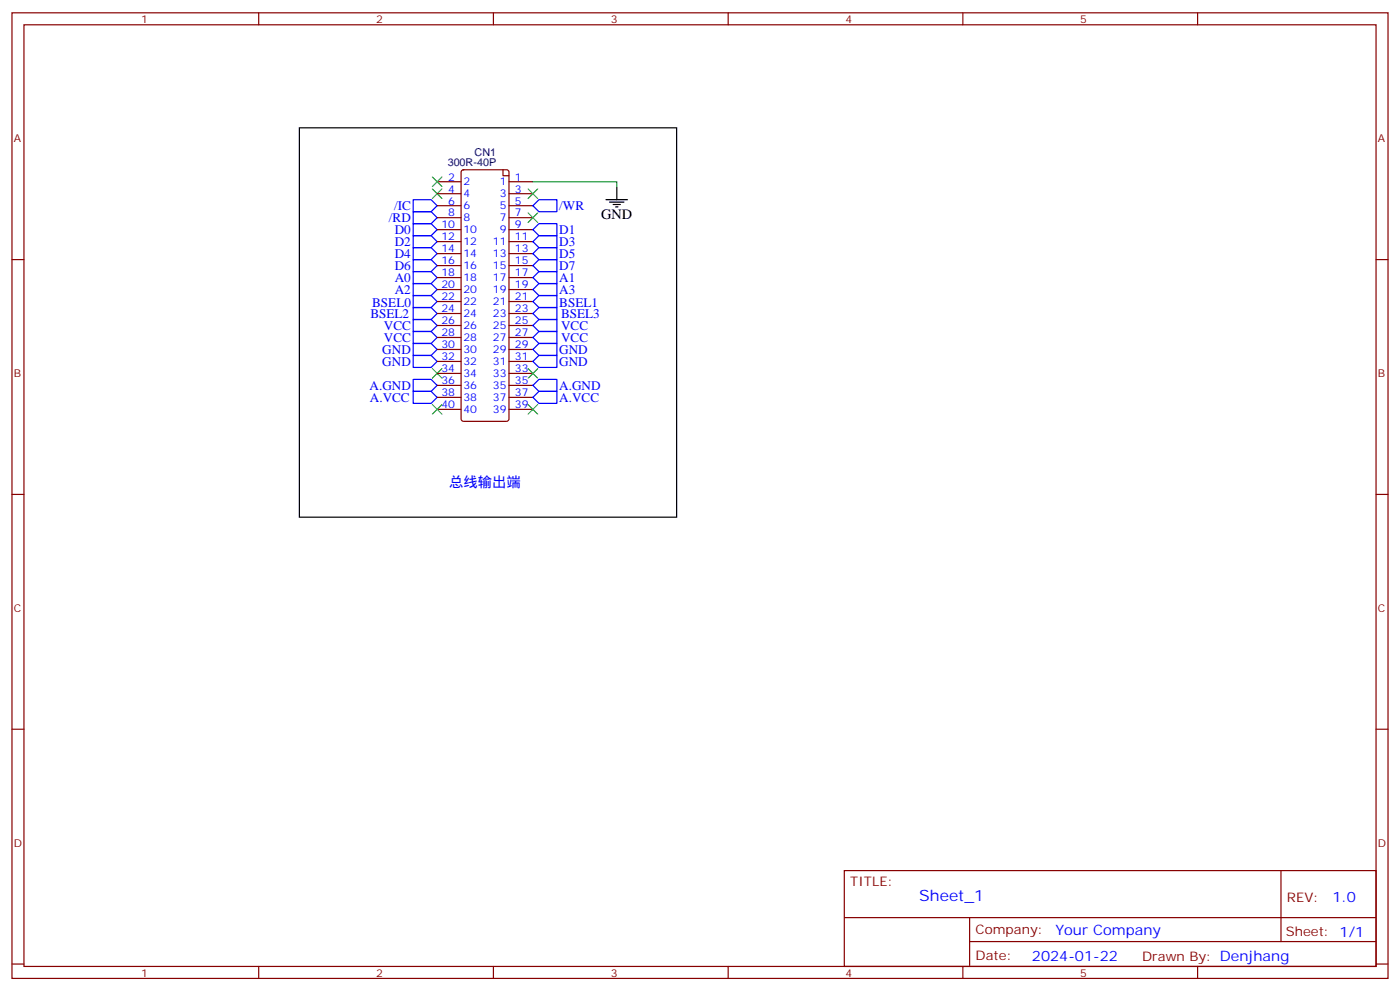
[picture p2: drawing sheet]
<svg xmlns="http://www.w3.org/2000/svg" width="412mm" height="292mm" viewBox="0 0 412 292" stroke-linecap="round" stroke-linejoin="round" font-family="sans-serif">
<g fill="none" stroke="#870000" stroke-width=".35">
<path d="M3.5 3.8h405.4v284.3h-405.4zM7.1 7.3h398.2v277.3h-398.2zM76.2 3.8v3.5M145.3 3.8v3.5M214.5 3.8v3.5M283.6 3.8v3.5M352.8 3.8v3.5M128.8 53.5h7M128.8 57h7M136.1 50.2l.4-.2h12.7l.5 .2 .2 .5v72.7l-.2 .5-.5 .2h-12.7l-.5-.3-.2-.4v-72.7zM148.2 50v1.8h1.7M149.9 53.5h7.1"/>
<path d="M149.9 57h7.1M3.5 76.4h3.6M128.8 60.6h7M128.8 64.1h7M128.8 67.6h7M128.8 71.2h7M128.8 74.7h7M128.8 78.2h7M149.9 60.6h7.1M149.9 64.1h7.1M149.9 67.6h7.1M149.9 71.2h7.1"/>
<path d="M149.9 74.7h7.1M149.9 78.2h7.1M405.3 76.4h3.6M128.8 81.7h7M128.8 85.3h7M128.8 88.8h7M128.8 92.3h7M128.8 95.8h7M128.8 99.4h7M149.9 81.7h7.1M149.9 85.3h7.1M149.9 88.8h7.1"/>
<path d="M149.9 92.3h7.1M149.9 95.8h7.1M149.9 99.4h7.1M128.8 102.9h7M128.8 106.4h7M128.8 110h7M128.8 113.5h7M128.8 117h7M149.9 102.9h7.1M149.9 106.4h7.1M149.9 110h7.1M149.9 113.5h7.1"/>
<path d="M149.9 117h7.1M128.8 120.5h7M149.9 120.5h7.1M3.5 145.6h3.6M405.3 145.6h3.6M3.5 214.7h3.6M405.3 214.7h3.6M248.7 256.4h156.6v28.2h-156.6zM377.3 256.4v20.9M248.7 270.2h156.5M285.6 277.3h119.6M285.6 270.2v14.1"/>
<path d="M3.5 283.9h3.6M76.2 284.6v3.5M145.3 284.6v3.5M214.5 284.6v3.5M283.6 284.6v3.5M352.8 284.6v3.5M405.3 283.9h3.6"/>
</g>
<g fill="none" stroke="#00f" stroke-width=".35">
<path d="M121.7 58.8h5.3l1.8 1.8-1.8 1.7h-5.3zM158.7 58.8h5.3v3.5h-5.3l-1.7-1.7zM121.7 62.3h5.3l1.8 1.8-1.8 1.8h-5.3zM121.7 65.9h5.3l1.8 1.7-1.8 1.8h-5.3zM121.7 69.4h5.3l1.8 1.8-1.8 1.7h-5.3zM121.7 72.9h5.3l1.8 1.8-1.8 1.7h-5.3zM121.7 76.4h5.3l1.8 1.8-1.8 1.8h-5.3zM121.7 80h5.3l1.8 1.7-1.8 1.8h-5.3zM158.7 80h5.3v3.5h-5.3l-1.7-1.8zM158.7 76.4h5.3v3.6h-5.3l-1.7-1.8zM158.7 72.9h5.3v3.5h-5.3l-1.7-1.7zM158.7 69.4h5.3v3.5h-5.3l-1.7-1.7z"/>
<path d="M158.7 65.9h5.3v3.5h-5.3l-1.7-1.8zM121.7 97.6h5.3l1.8 1.8-1.8 1.7h-5.3zM121.7 94.1h5.3l1.8 1.7-1.8 1.8h-5.3zM121.7 83.5h5.3l1.8 1.8-1.8 1.7h-5.3zM121.7 90.6h5.3l1.8 1.7-1.8 1.8h-5.3zM121.7 87h5.3l1.8 1.8-1.8 1.8h-5.3zM157 92.3l1.7-1.7h5.3v3.5h-5.3zM158.7 87h5.3v3.6h-5.3l-1.7-1.8zM158.7 83.5h5.3v3.5h-5.3l-1.7-1.7zM158.7 94.1h5.3v3.5h-5.3l-1.7-1.8zM158.7 97.6h5.3v3.5h-5.3l-1.7-1.7zM121.7 104.7h5.3l1.8 1.7-1.8 1.8h-5.3z"/>
<path d="M121.7 101.1h5.3l1.8 1.8-1.8 1.8h-5.3zM121.7 111.7h5.3l1.8 1.8-1.8 1.8h-5.3zM121.7 115.3h5.3l1.8 1.7-1.8 1.8h-5.3zM157 117l1.7-1.7h5.3v3.5h-5.3zM158.7 111.7h5.3v3.6h-5.3l-1.7-1.8zM158.7 101.1h5.3v3.6h-5.3l-1.7-1.8zM158.7 104.7h5.3v3.5h-5.3l-1.7-1.8z"/>
</g>
<g fill="none" stroke="#3c3" stroke-width=".35">
<path d="M127.4 55.6l2.8 2.9M127.4 52.1l2.8 2.8M130.2 55.6l-2.8 2.9M130.2 52.1l-2.8 2.8M155.6 55.6l2.8 2.9M158.4 55.6l-2.8 2.9M155.6 62.7l2.8 2.8M158.4 62.7l-2.8 2.8M127.4 108.5l2.8 2.9M127.4 119.1l2.8 2.9M130.2 108.5l-2.8 2.9M130.2 119.1l-2.8 2.9"/>
<path d="M155.6 108.5l2.8 2.9M155.6 119.1l2.8 2.9M158.4 108.5l-2.8 2.9M158.4 119.1l-2.8 2.9"/>
</g>
<path d="M88.2 37.6h111.1v114.7h-111.1zM178.5 58.8h6.4M179.6 59.5h4.2M181.7 55.3v3.5M180.6 60.2h2.1M181.3 60.9h.7" fill="none" stroke="#000" stroke-width=".35"/>
<path d="M157 53.5h24.7v1.8" fill="none" stroke="#008700" stroke-width=".35"/>
<text font-size="4.6" fill="#00f" x="270.8" y="265.4">Sheet_1</text>
<text font-size="4.2" x="177.1" y="64.5">GND</text>
<g font-size="4.2" fill="#00f">
<text x="132.3" y="143.5">总线输出端</text>
<text x="392.5" y="265.6">1.0</text>
<text x="310.9" y="275.2">Your Company</text>
<text x="304" y="283">2024-01-22</text>
</g>
<g font-size="3.9" fill="#00f">
<text x="114.6" y="65.4">/RD</text>
<text x="116.1" y="61.8">/IC</text>
<text x="164.7" y="61.8">/WR</text>
<text x="116.3" y="68.9">D0</text>
<text x="164.7" y="68.8">D1</text>
<text x="116.3" y="72.3">D2</text>
<text x="116.3" y="75.8">D4</text>
<text x="164.7" y="75.8">D5</text>
<text x="164.7" y="72.3">D3</text>
<text x="116.3" y="79.4">D6</text>
<text x="116.3" y="83">A0</text>
<text x="164.7" y="82.9">A1</text>
<text x="164.7" y="79.4">D7</text>
<text x="116.3" y="86.4">A2</text>
<text x="164.7" y="86.4">A3</text>
<text x="109.1" y="93.6">BSEL2</text>
<text x="109.6" y="90.4">BSEL0</text>
<text x="164.7" y="90.4">BSEL1</text>
<text x="165.3" y="93.6">BSEL3</text>
<text x="113.1" y="100.6">VCC</text>
<text x="113.1" y="97.1">VCC</text>
<text x="165.3" y="97.1">VCC</text>
<text x="165.3" y="100.6">VCC</text>
<text x="112.6" y="107.7">GND</text>
<text x="112.6" y="104.2">GND</text>
<text x="164.7" y="104.2">GND</text>
<text x="164.7" y="107.7">GND</text>
<text x="108.9" y="114.7">A.GND</text>
<text x="109" y="118.3">A.VCC</text>
<text x="164.7" y="114.7">A.GND</text>
<text x="164.7" y="118.3">A.VCC</text>
</g>
<g font-size="3.9" fill="#800">
<text x="250.5" y="260.9">TITLE:</text>
<text x="379.1" y="265.6">REV:</text>
<text x="287.4" y="275.1">Company:</text>
<text x="378.7" y="275.8">Sheet: 1/1</text>
<text x="287.4" y="282.8">Date:</text>
<text x="336.4" y="282.9">Drawn By: Denjhang</text>
</g>
<g font-size="3.2" fill="#800">
<text x="41.6" y="6.8">1</text>
<text x="110.8" y="6.8">2</text>
<text x="179.9" y="6.8">3</text>
<text x="249.1" y="6.8">4</text>
<text x="318.2" y="6.8">5</text>
<text x="4.1" y="41.9">A</text>
<text x="405.9" y="41.9">A</text>
<text x="4.1" y="111">B</text>
<text x="405.9" y="111">B</text>
<text x="4.1" y="180.2">C</text>
<text x="405.9" y="180.2">C</text>
<text x="4.1" y="249.3">D</text>
<text x="405.9" y="249.3">D</text>
<text x="41.6" y="287.6">1</text>
<text x="110.8" y="287.6">2</text>
<text x="179.9" y="287.6">3</text>
<text x="249.1" y="287.6">4</text>
<text x="318.2" y="287.6">5</text>
</g>
<g font-size="3.2" fill="#000080">
<text x="139.8" y="45.8">CN1</text>
<text x="131.9" y="48.9">300R-40P</text>
</g>
<g font-size="3.2" fill="#00f">
<text x="132" y="53.2">2</text>
<text x="151.7" y="53.2">1</text>
<text x="132" y="56.7">4</text>
<text x="136.5" y="54.6">2</text>
<text x="136.5" y="58.1">4</text>
<text x="147.2" y="54.6">1</text>
<text x="147.2" y="58.1">3</text>
<text x="151.7" y="56.7">3</text>
<text x="132" y="60.2">6</text>
<text x="132" y="63.7">8</text>
<text x="136.5" y="61.6">6</text>
<text x="136.5" y="65.2">8</text>
<text x="147.2" y="61.6">5</text>
<text x="147.2" y="65.2">7</text>
<text x="151.7" y="60.2">5</text>
<text x="151.7" y="63.7">7</text>
<text x="130" y="67.3">10</text>
<text x="130" y="70.8">12</text>
<text x="136.5" y="68.7">10</text>
<text x="147.2" y="68.7">9</text>
<text x="151.7" y="67.3">9</text>
<text x="151.7" y="70.8">11</text>
<text x="130" y="74.3">14</text>
<text x="130" y="77.9">16</text>
<text x="136.5" y="72.2">12</text>
<text x="136.5" y="75.7">14</text>
<text x="145.2" y="72.2">11</text>
<text x="145.2" y="75.7">13</text>
<text x="151.7" y="74.3">13</text>
<text x="151.7" y="77.9">15</text>
<text x="130" y="81.4">18</text>
<text x="136.5" y="79.3">16</text>
<text x="136.5" y="82.8">18</text>
<text x="145.2" y="79.3">15</text>
<text x="145.2" y="82.8">17</text>
<text x="151.7" y="81.4">17</text>
<text x="130" y="84.9">20</text>
<text x="130" y="88.4">22</text>
<text x="136.5" y="86.3">20</text>
<text x="136.5" y="89.9">22</text>
<text x="145.2" y="86.3">19</text>
<text x="145.2" y="89.9">21</text>
<text x="151.7" y="84.9">19</text>
<text x="151.7" y="88.4">21</text>
<text x="130" y="92">24</text>
<text x="130" y="95.5">26</text>
<text x="136.5" y="93.4">24</text>
<text x="145.2" y="93.4">23</text>
<text x="151.7" y="92">23</text>
<text x="151.7" y="95.5">25</text>
<text x="130" y="99">28</text>
<text x="136.5" y="96.9">26</text>
<text x="136.5" y="100.4">28</text>
<text x="145.2" y="96.9">25</text>
<text x="145.2" y="100.4">27</text>
<text x="151.7" y="99">27</text>
<text x="130" y="102.6">30</text>
<text x="130" y="106.1">32</text>
<text x="136.5" y="104">30</text>
<text x="136.5" y="107.5">32</text>
<text x="145.2" y="104">29</text>
<text x="145.2" y="107.5">31</text>
<text x="151.7" y="102.6">29</text>
<text x="151.7" y="106.1">31</text>
<text x="130" y="109.6">34</text>
<text x="130" y="113.1">36</text>
<text x="136.5" y="111">34</text>
<text x="145.2" y="111">33</text>
<text x="151.7" y="109.6">33</text>
<text x="151.7" y="113.1">35</text>
<text x="130" y="116.7">38</text>
<text x="136.5" y="114.5">36</text>
<text x="136.5" y="118.1">38</text>
<text x="145.2" y="114.5">35</text>
<text x="145.2" y="118.1">37</text>
<text x="151.7" y="116.7">37</text>
<text x="130" y="120.2">40</text>
<text x="136.5" y="121.6">40</text>
<text x="145.2" y="121.6">39</text>
<text x="151.7" y="120.2">39</text>
</g>
</svg>
